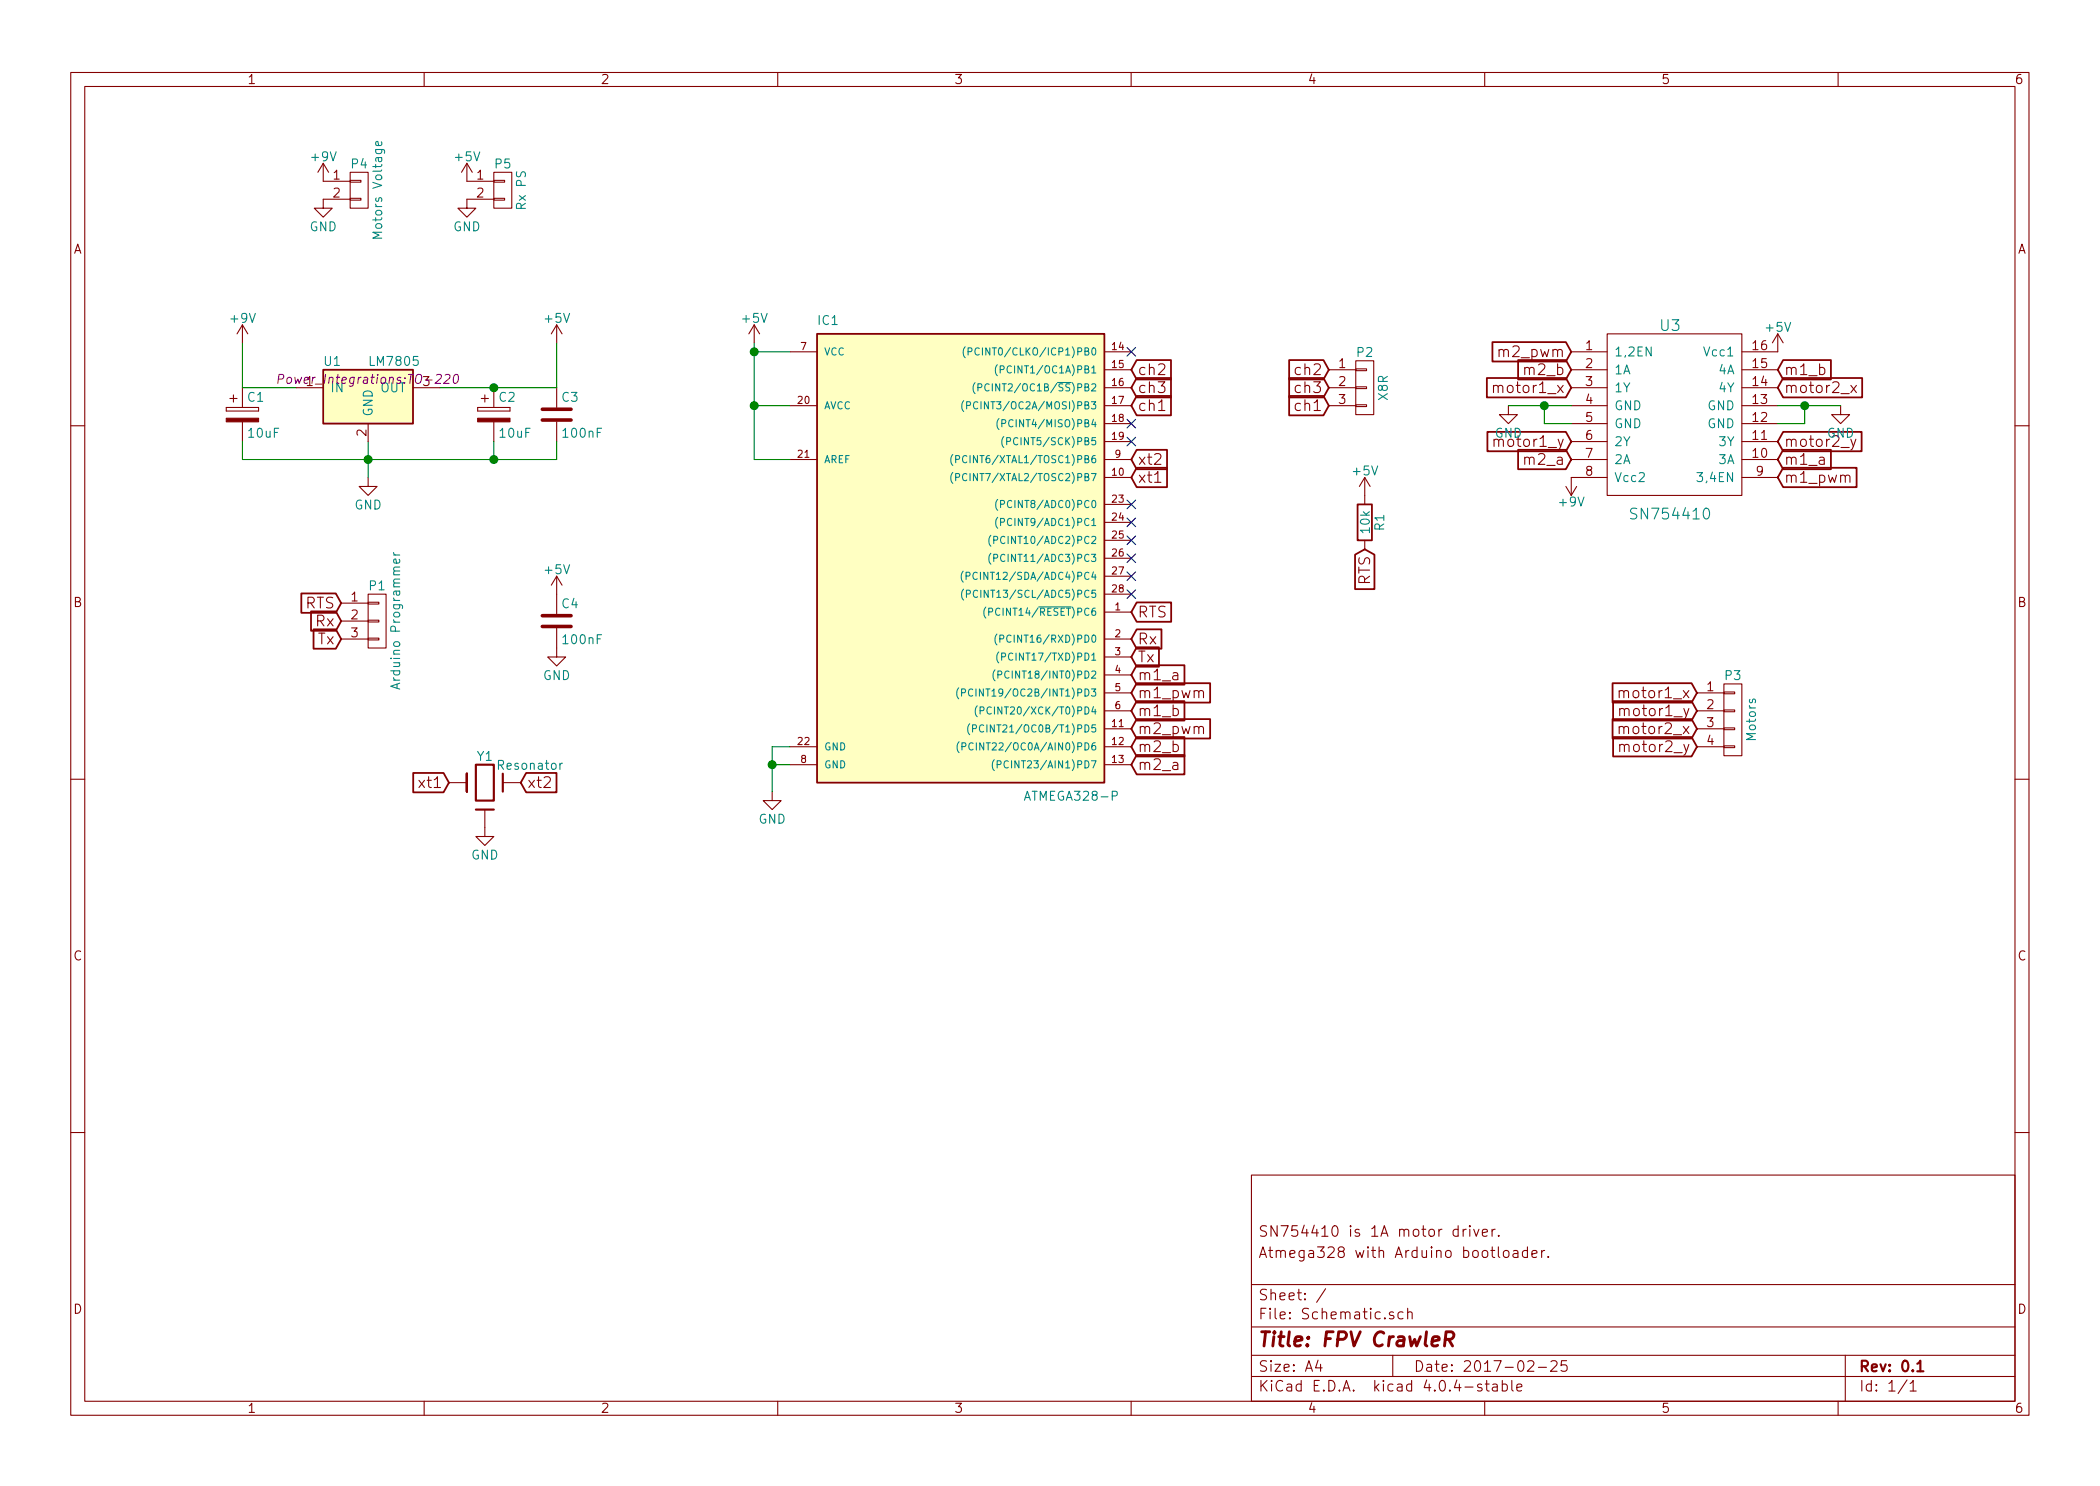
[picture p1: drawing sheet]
EESchema Schematic File Version 2
LIBS:power
LIBS:device
LIBS:transistors
LIBS:conn
LIBS:linear
LIBS:regul
LIBS:74xx
LIBS:cmos4000
LIBS:adc-dac
LIBS:memory
LIBS:xilinx
LIBS:microcontrollers
LIBS:dsp
LIBS:microchip
LIBS:analog_switches
LIBS:motorola
LIBS:texas
LIBS:intel
LIBS:audio
LIBS:interface
LIBS:digital-audio
LIBS:philips
LIBS:display
LIBS:cypress
LIBS:siliconi
LIBS:opto
LIBS:atmel
LIBS:contrib
LIBS:valves
LIBS:sn754410
LIBS:resonator
LIBS:Schematic-cache
EELAYER 25 0
EELAYER END
$Descr A4 11693 8268
encoding utf-8
Sheet 1 1
Title "FPV CrawleR"
Date "2017-02-25"
Rev "0.1"
Comp ""
Comment1 "Atmega328 with Arduino bootloader."
Comment2 "SN754410 is 1A motor driver."
Comment3 ""
Comment4 ""
$EndDescr
$Comp
L ATMEGA328-P IC1
U 1 1
P 5300 3050
F 0 "IC1" H 4550 4300 50  0000 L BNN
F 1 "ATMEGA328-P" H 5700 1650 50  0000 L BNN
F 2 "Housings_DIP:DIP-28_W7.62mm" H 5300 3050 50  0001 C CIN
F 3 "" H 5300 3050 50  0000 C CNN
	1    5300 3050
	1    0    0    -1  
$EndComp
$Comp
L +9V #PWR01
U 1 1
P 1350 1900
F 0 "#PWR01" H 1350 1750 50  0001 C CNN
F 1 "+9V" H 1350 2040 50  0000 C CNN
F 2 "" H 1350 1900 50  0000 C CNN
F 3 "" H 1350 1900 50  0000 C CNN
	1    1350 1900
	1    0    0    -1  
$EndComp
$Comp
L +5V #PWR02
U 1 1
P 3100 1900
F 0 "#PWR02" H 3100 1750 50  0001 C CNN
F 1 "+5V" H 3100 2040 50  0000 C CNN
F 2 "" H 3100 1900 50  0000 C CNN
F 3 "" H 3100 1900 50  0000 C CNN
	1    3100 1900
	1    0    0    -1  
$EndComp
$Comp
L GND #PWR03
U 1 1
P 2050 2650
F 0 "#PWR03" H 2050 2400 50  0001 C CNN
F 1 "GND" H 2050 2500 50  0000 C CNN
F 2 "" H 2050 2650 50  0000 C CNN
F 3 "" H 2050 2650 50  0000 C CNN
	1    2050 2650
	1    0    0    -1  
$EndComp
$Comp
L CP C1
U 1 1
P 1350 2300
F 0 "C1" H 1375 2400 50  0000 L CNN
F 1 "10uF" H 1375 2200 50  0000 L CNN
F 2 "Capacitors_ThroughHole:CP_Radial_D5.0mm_P2.50mm" H 1388 2150 50  0001 C CNN
F 3 "" H 1350 2300 50  0000 C CNN
	1    1350 2300
	1    0    0    -1  
$EndComp
$Comp
L CP C2
U 1 1
P 2750 2300
F 0 "C2" H 2775 2400 50  0000 L CNN
F 1 "10uF" H 2775 2200 50  0000 L CNN
F 2 "Capacitors_ThroughHole:CP_Radial_D5.0mm_P2.50mm" H 2788 2150 50  0001 C CNN
F 3 "" H 2750 2300 50  0000 C CNN
	1    2750 2300
	1    0    0    -1  
$EndComp
$Comp
L C C3
U 1 1
P 3100 2300
F 0 "C3" H 3125 2400 50  0000 L CNN
F 1 "100nF" H 3125 2200 50  0000 L CNN
F 2 "Capacitors_ThroughHole:C_Disc_D5.0mm_W2.5mm_P2.50mm" H 3138 2150 50  0001 C CNN
F 3 "" H 3100 2300 50  0000 C CNN
	1    3100 2300
	1    0    0    -1  
$EndComp
Wire Wire Line
	1350 2150 1650 2150
Wire Wire Line
	1350 1900 1350 2150
Wire Wire Line
	2450 2150 3100 2150
Connection ~ 2750 2150
Wire Wire Line
	3100 2150 3100 1900
Wire Wire Line
	2050 2450 2050 2650
$Comp
L +5V #PWR04
U 1 1
P 4200 1900
F 0 "#PWR04" H 4200 1750 50  0001 C CNN
F 1 "+5V" H 4200 2040 50  0000 C CNN
F 2 "" H 4200 1900 50  0000 C CNN
F 3 "" H 4200 1900 50  0000 C CNN
	1    4200 1900
	1    0    0    -1  
$EndComp
$Comp
L GND #PWR05
U 1 1
P 4300 4400
F 0 "#PWR05" H 4300 4150 50  0001 C CNN
F 1 "GND" H 4300 4250 50  0000 C CNN
F 2 "" H 4300 4400 50  0000 C CNN
F 3 "" H 4300 4400 50  0000 C CNN
	1    4300 4400
	1    0    0    -1  
$EndComp
$Comp
L R R1
U 1 1
P 7600 2900
F 0 "R1" V 7680 2900 50  0000 C CNN
F 1 "10k" V 7600 2900 50  0000 C CNN
F 2 "Resistors_ThroughHole:R_Axial_DIN0207_L6.3mm_D2.5mm_P15.24mm_Horizontal" V 7530 2900 50  0001 C CNN
F 3 "" H 7600 2900 50  0000 C CNN
	1    7600 2900
	1    0    0    -1  
$EndComp
$Comp
L +5V #PWR06
U 1 1
P 7600 2750
F 0 "#PWR06" H 7600 2600 50  0001 C CNN
F 1 "+5V" H 7600 2890 50  0000 C CNN
F 2 "" H 7600 2750 50  0000 C CNN
F 3 "" H 7600 2750 50  0000 C CNN
	1    7600 2750
	1    0    0    -1  
$EndComp
Wire Wire Line
	4200 1950 4400 1950
Wire Wire Line
	4300 4150 4300 4400
Wire Wire Line
	4300 4250 4400 4250
$Comp
L SN754410 U3
U 1 1
P 9300 2250
F 0 "U3" H 9300 2700 60  0000 C CNN
F 1 "SN754410" H 9300 1650 60  0000 C CNN
F 2 "Housings_DIP:DIP-16_W7.62mm_Socket" H 9350 2250 60  0001 C CNN
F 3 "" H 9350 2250 60  0001 C CNN
	1    9300 2250
	1    0    0    -1  
$EndComp
Text GLabel 6300 3750 2    60   Input ~ 0
m1_a
Text GLabel 6300 3950 2    60   Input ~ 0
m1_b
Text GLabel 6300 4250 2    60   Input ~ 0
m2_a
Text GLabel 6300 4150 2    60   Input ~ 0
m2_b
$Comp
L CONN_01X03 P1
U 1 1
P 2100 3450
F 0 "P1" H 2100 3650 50  0000 C CNN
F 1 "Arduino Programmer" V 2200 3450 50  0000 C CNN
F 2 "Connectors_Molex:Molex_KK-6410-03_03x2.54mm_Straight" H 2100 3450 50  0001 C CNN
F 3 "" H 2100 3450 50  0000 C CNN
	1    2100 3450
	1    0    0    -1  
$EndComp
Text GLabel 1900 3350 0    60   Input ~ 0
RTS
Text GLabel 1900 3550 0    60   Input ~ 0
Tx
Text GLabel 1900 3450 0    60   Input ~ 0
Rx
Text GLabel 6300 3400 2    60   Input ~ 0
RTS
Text GLabel 7600 3050 3    60   Input ~ 0
RTS
$Comp
L CONN_01X03 P2
U 1 1
P 7600 2150
F 0 "P2" H 7600 2350 50  0000 C CNN
F 1 "X8R" V 7700 2150 50  0000 C CNN
F 2 "Connectors_Molex:Molex_KK-6410-03_03x2.54mm_Straight" H 7600 2150 50  0001 C CNN
F 3 "" H 7600 2150 50  0000 C CNN
	1    7600 2150
	1    0    0    -1  
$EndComp
Text GLabel 7400 2050 0    60   Input ~ 0
ch2
Text GLabel 7400 2150 0    60   Input ~ 0
ch3
Text GLabel 7400 2250 0    60   Input ~ 0
ch1
Text GLabel 6300 2050 2    60   Input ~ 0
ch2
Text GLabel 6300 2150 2    60   Input ~ 0
ch3
Text GLabel 6300 2250 2    60   Input ~ 0
ch1
$Comp
L C C4
U 1 1
P 3100 3450
F 0 "C4" H 3125 3550 50  0000 L CNN
F 1 "100nF" H 3125 3350 50  0000 L CNN
F 2 "Capacitors_ThroughHole:C_Disc_D5.0mm_W2.5mm_P2.50mm" H 3138 3300 50  0001 C CNN
F 3 "" H 3100 3450 50  0000 C CNN
	1    3100 3450
	1    0    0    -1  
$EndComp
NoConn ~ 6300 2350
NoConn ~ 6300 2450
$Comp
L +5V #PWR07
U 1 1
P 3100 3300
F 0 "#PWR07" H 3100 3150 50  0001 C CNN
F 1 "+5V" H 3100 3440 50  0000 C CNN
F 2 "" H 3100 3300 50  0000 C CNN
F 3 "" H 3100 3300 50  0000 C CNN
	1    3100 3300
	1    0    0    -1  
$EndComp
Wire Wire Line
	4400 2250 4200 2250
Wire Wire Line
	4200 1900 4200 2550
Wire Wire Line
	4200 2550 4400 2550
Connection ~ 4200 2250
$Comp
L GND #PWR08
U 1 1
P 3100 3600
F 0 "#PWR08" H 3100 3350 50  0001 C CNN
F 1 "GND" H 3100 3450 50  0000 C CNN
F 2 "" H 3100 3600 50  0000 C CNN
F 3 "" H 3100 3600 50  0000 C CNN
	1    3100 3600
	1    0    0    -1  
$EndComp
Wire Wire Line
	4400 4150 4300 4150
Connection ~ 4300 4250
Connection ~ 4200 1950
Text GLabel 6300 3550 2    60   Input ~ 0
Rx
Text GLabel 6300 3650 2    60   Input ~ 0
Tx
NoConn ~ 6300 2800
NoConn ~ 6300 2900
NoConn ~ 6300 3000
NoConn ~ 6300 3100
NoConn ~ 6300 3200
NoConn ~ 6300 3300
$Comp
L GND #PWR09
U 1 1
P 2700 4600
F 0 "#PWR09" H 2700 4350 50  0001 C CNN
F 1 "GND" H 2700 4450 50  0000 C CNN
F 2 "" H 2700 4600 50  0000 C CNN
F 3 "" H 2700 4600 50  0000 C CNN
	1    2700 4600
	1    0    0    -1  
$EndComp
Text GLabel 6300 2650 2    60   Input ~ 0
xt1
Text GLabel 6300 2550 2    60   Input ~ 0
xt2
Text GLabel 2500 4350 0    60   Input ~ 0
xt1
Text GLabel 2900 4350 2    60   Input ~ 0
xt2
NoConn ~ 6300 1950
Text GLabel 6300 3850 2    60   Input ~ 0
m1_pwm
Text GLabel 6300 4050 2    60   Input ~ 0
m2_pwm
$Comp
L CONN_01X04 P3
U 1 1
P 9650 4000
F 0 "P3" H 9650 4250 50  0000 C CNN
F 1 "Motors" V 9750 4000 50  0000 C CNN
F 2 "Connectors_Molex:Molex_KK-6410-04_04x2.54mm_Straight" H 9650 4000 50  0001 C CNN
F 3 "" H 9650 4000 50  0000 C CNN
	1    9650 4000
	1    0    0    -1  
$EndComp
$Comp
L +9V #PWR010
U 1 1
P 8750 2650
F 0 "#PWR010" H 8750 2500 50  0001 C CNN
F 1 "+9V" H 8750 2790 50  0000 C CNN
F 2 "" H 8750 2650 50  0000 C CNN
F 3 "" H 8750 2650 50  0000 C CNN
	1    8750 2650
	-1   0    0    1   
$EndComp
Text GLabel 9900 2650 2    60   Input ~ 0
m1_pwm
Text GLabel 9900 2550 2    60   Input ~ 0
m1_a
Text GLabel 9900 2050 2    60   Input ~ 0
m1_b
Text GLabel 8750 1950 0    60   Input ~ 0
m2_pwm
Text GLabel 8750 2550 0    60   Input ~ 0
m2_a
Text GLabel 8750 2050 0    60   Input ~ 0
m2_b
Text GLabel 9450 3850 0    60   Input ~ 0
motor1_x
Text GLabel 9450 3950 0    60   Input ~ 0
motor1_y
Text GLabel 9450 4050 0    60   Input ~ 0
motor2_x
Text GLabel 9450 4150 0    60   Input ~ 0
motor2_y
Text GLabel 8750 2150 0    60   Input ~ 0
motor1_x
Text GLabel 8750 2450 0    60   Input ~ 0
motor1_y
Text GLabel 9900 2150 2    60   Input ~ 0
motor2_x
Text GLabel 9900 2450 2    60   Input ~ 0
motor2_y
$Comp
L GND #PWR011
U 1 1
P 8400 2250
F 0 "#PWR011" H 8400 2000 50  0001 C CNN
F 1 "GND" H 8400 2100 50  0000 C CNN
F 2 "" H 8400 2250 50  0000 C CNN
F 3 "" H 8400 2250 50  0000 C CNN
	1    8400 2250
	1    0    0    -1  
$EndComp
$Comp
L GND #PWR012
U 1 1
P 10250 2250
F 0 "#PWR012" H 10250 2000 50  0001 C CNN
F 1 "GND" H 10250 2100 50  0000 C CNN
F 2 "" H 10250 2250 50  0000 C CNN
F 3 "" H 10250 2250 50  0000 C CNN
	1    10250 2250
	1    0    0    -1  
$EndComp
Wire Wire Line
	9900 2250 10250 2250
Wire Wire Line
	9900 2350 10050 2350
Wire Wire Line
	10050 2350 10050 2250
Connection ~ 10050 2250
Wire Wire Line
	8750 2250 8400 2250
Wire Wire Line
	8750 2350 8600 2350
Wire Wire Line
	8600 2350 8600 2250
Connection ~ 8600 2250
$Comp
L +5V #PWR013
U 1 1
P 9900 1950
F 0 "#PWR013" H 9900 1800 50  0001 C CNN
F 1 "+5V" H 9900 2090 50  0000 C CNN
F 2 "" H 9900 1950 50  0000 C CNN
F 3 "" H 9900 1950 50  0000 C CNN
	1    9900 1950
	1    0    0    -1  
$EndComp
$Comp
L CONN_01X02 P4
U 1 1
P 2000 1050
F 0 "P4" H 2000 1200 50  0000 C CNN
F 1 "Motors Voltage" V 2100 1050 50  0000 C CNN
F 2 "Connectors_Molex:Molex_KK-6410-02_02x2.54mm_Straight" H 2000 1050 50  0001 C CNN
F 3 "" H 2000 1050 50  0000 C CNN
	1    2000 1050
	1    0    0    -1  
$EndComp
$Comp
L +9V #PWR014
U 1 1
P 1800 1000
F 0 "#PWR014" H 1800 850 50  0001 C CNN
F 1 "+9V" H 1800 1140 50  0000 C CNN
F 2 "" H 1800 1000 50  0000 C CNN
F 3 "" H 1800 1000 50  0000 C CNN
	1    1800 1000
	1    0    0    -1  
$EndComp
$Comp
L GND #PWR015
U 1 1
P 1800 1100
F 0 "#PWR015" H 1800 850 50  0001 C CNN
F 1 "GND" H 1800 950 50  0000 C CNN
F 2 "" H 1800 1100 50  0000 C CNN
F 3 "" H 1800 1100 50  0000 C CNN
	1    1800 1100
	1    0    0    -1  
$EndComp
Wire Wire Line
	1350 2450 1350 2550
Wire Wire Line
	1350 2550 3100 2550
Connection ~ 2050 2550
Wire Wire Line
	2750 2550 2750 2450
Wire Wire Line
	3100 2550 3100 2450
Connection ~ 2750 2550
$Comp
L LM7805CT U1
U 1 1
P 2050 2200
F 0 "U1" H 1850 2400 50  0000 C CNN
F 1 "LM7805" H 2050 2400 50  0000 L CNN
F 2 "Power_Integrations:TO-220" H 2050 2300 50  0000 C CIN
F 3 "" H 2050 2200 50  0000 C CNN
	1    2050 2200
	1    0    0    -1  
$EndComp
$Comp
L Resonator Y1
U 1 1
P 2700 4350
F 0 "Y1" H 2700 4500 50  0000 C CNN
F 1 "Resonator" H 2950 4450 50  0000 C CNN
F 2 "Crystals:Resonator-3pin_w7.0mm_h2.5mm" H 2700 4350 50  0001 C CNN
F 3 "" H 2700 4350 50  0000 C CNN
	1    2700 4350
	1    0    0    -1  
$EndComp
$Comp
L CONN_01X02 P5
U 1 1
P 2800 1050
F 0 "P5" H 2800 1200 50  0000 C CNN
F 1 "Rx PS" V 2900 1050 50  0000 C CNN
F 2 "Connectors_Molex:Molex_KK-6410-02_02x2.54mm_Straight" H 2800 1050 50  0001 C CNN
F 3 "" H 2800 1050 50  0000 C CNN
	1    2800 1050
	1    0    0    -1  
$EndComp
$Comp
L GND #PWR016
U 1 1
P 2600 1100
F 0 "#PWR016" H 2600 850 50  0001 C CNN
F 1 "GND" H 2600 950 50  0000 C CNN
F 2 "" H 2600 1100 50  0000 C CNN
F 3 "" H 2600 1100 50  0000 C CNN
	1    2600 1100
	1    0    0    -1  
$EndComp
$Comp
L +5V #PWR017
U 1 1
P 2600 1000
F 0 "#PWR017" H 2600 850 50  0001 C CNN
F 1 "+5V" H 2600 1140 50  0000 C CNN
F 2 "" H 2600 1000 50  0000 C CNN
F 3 "" H 2600 1000 50  0000 C CNN
	1    2600 1000
	1    0    0    -1  
$EndComp
$EndSCHEMATC
